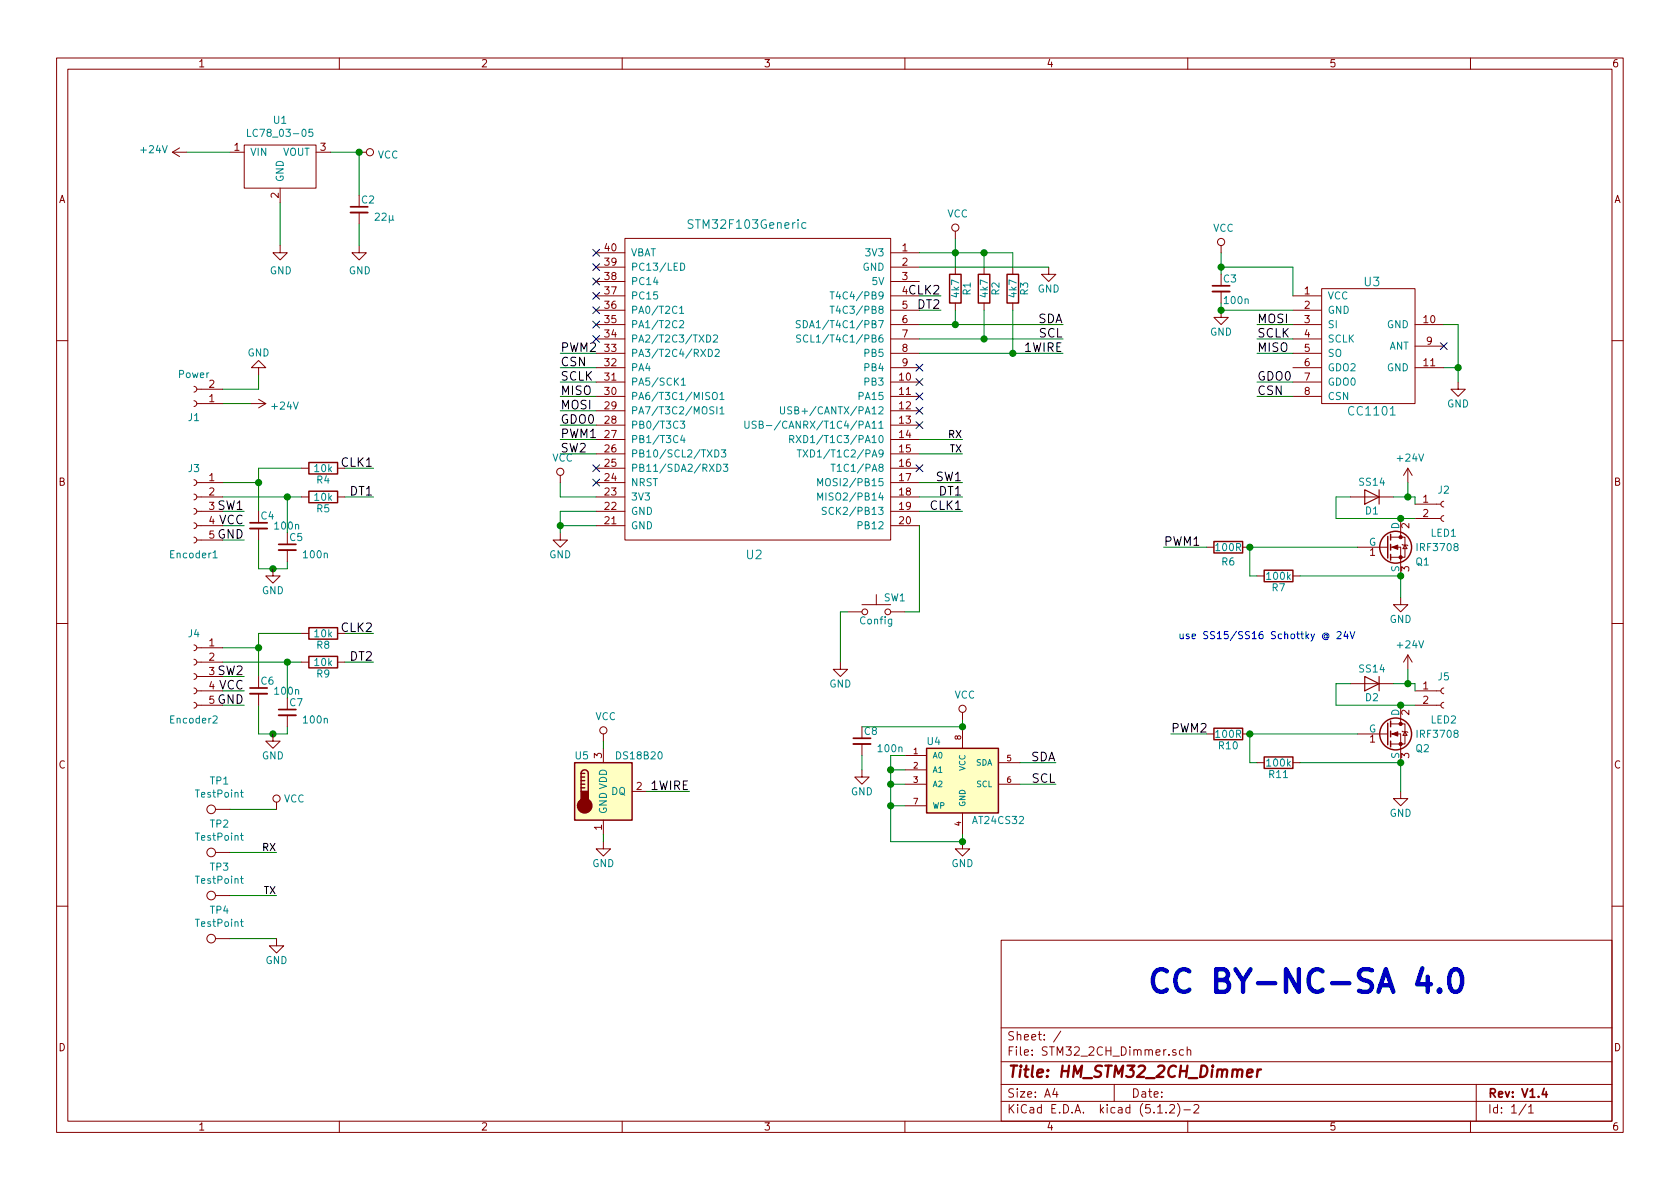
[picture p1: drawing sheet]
EESchema Schematic File Version 4
LIBS:STM32_2CH_Dimmer-cache
EELAYER 30 0
EELAYER END
$Descr A4 11693 8268
encoding utf-8
Sheet 1 1
Title "HM_STM32_2CH_Dimmer"
Date ""
Rev "V1.4"
Comp ""
Comment1 ""
Comment2 ""
Comment3 ""
Comment4 ""
$EndDescr
$Comp
L STM32_2CH_Dimmer-rescue:STM32F103Generic-STM32Dimmer-rescue U2
U 1 1
P 5200 2400
F 0 "U2" H 5250 950 60  0000 C CNN
F 1 "STM32F103Generic" H 5200 3250 60  0000 C CNN
F 2 "Homebrew:STM32F103Generic" H 4950 2400 60  0001 C CNN
F 3 "https://de.aliexpress.com/item/STM32F103CBT6-Maple-Mini-ARM-STM32-Cortex-M3-Controller-Board-Module-3-3V-USB-Digital-IO-PWM/32292673542.html?spm=a2g0s.9042311.0.0.7e1b4c4dlBa0Zk" H 4950 2400 60  0001 C CNN
	1    5200 2400
	1    0    0    -1  
$EndComp
$Comp
L STM32_2CH_Dimmer-rescue:SW_Push-STM32Dimmer-rescue SW1
U 1 1
P 6100 4250
F 0 "SW1" H 6150 4350 50  0000 L CNN
F 1 "Config" H 6100 4190 50  0000 C CNN
F 2 "Button_Switch_THT:SW_PUSH_6mm_H4.3mm" H 6100 4450 50  0001 C CNN
F 3 "https://de.aliexpress.com/item/100PCS-LOT-3-4-2MM-Micro-button-3X4X2-tact-switch-2-pin-little-turtle-single-shrapnel/32698846968.html?spm=a2g0s.9042311.0.0.27424c4djtzGLO" H 6100 4450 50  0001 C CNN
	1    6100 4250
	1    0    0    -1  
$EndComp
$Comp
L STM32_2CH_Dimmer-rescue:CC1101-STM32Dimmer-rescue U3
U 1 1
P 9550 2400
F 0 "U3" H 9550 2850 60  0000 C CNN
F 1 "CC1101" H 9550 1950 60  0000 C CNN
F 2 "Homebrew:CC1101_Module" H 9550 2400 60  0001 C CNN
F 3 "https://de.aliexpress.com/item/CC1101-Wireless-Module-Long-Distance-Transmission-Antenna-868MHZ-M115-Free-Shipping/32803645858.html?spm=a2g0s.9042311.0.0.27424c4d67Ur6o" H 9550 2400 60  0001 C CNN
	1    9550 2400
	1    0    0    -1  
$EndComp
$Comp
L Connector:Conn_01x02_Female J2
U 1 1
P 10050 3500
F 0 "J2" H 10050 3600 50  0000 C CNN
F 1 "LED1" H 10050 3300 50  0000 C CNN
F 2 "Terminal_Blocks:TerminalBlock_bornier-2_P5.08mm" H 10050 3500 50  0001 C CNN
F 3 "~" H 10050 3500 50  0001 C CNN
	1    10050 3500
	1    0    0    -1  
$EndComp
$Comp
L STM32_2CH_Dimmer-rescue:GND-STM32Dimmer-rescue #PWR017
U 1 1
P 9750 4150
F 0 "#PWR017" H 9750 3900 50  0001 C CNN
F 1 "GND" H 9750 4000 50  0000 C CNN
F 2 "" H 9750 4150 50  0001 C CNN
F 3 "" H 9750 4150 50  0001 C CNN
	1    9750 4150
	1    0    0    -1  
$EndComp
$Comp
L STM32_2CH_Dimmer-rescue:D-STM32Dimmer-rescue D1
U 1 1
P 9550 3450
F 0 "D1" H 9550 3550 50  0000 C CNN
F 1 "SS14" H 9550 3350 50  0000 C CNN
F 2 "Diodes_SMD:D_SMA" H 9550 3450 50  0001 C CNN
F 3 "https://de.aliexpress.com/item/100PCS-SMA-Rectifier-diode-1N5819-SS14-1N5822-SS34-SR160-SS16-1N5817-SS12-SR1100-SS110-SR360-SS36/32849859393.html" H 9550 3450 50  0001 C CNN
	1    9550 3450
	-1   0    0    1   
$EndComp
$Comp
L STM32_2CH_Dimmer-rescue:R-STM32Dimmer-rescue R6
U 1 1
P 8550 3800
F 0 "R6" V 8650 3800 50  0000 C CNN
F 1 "100R" V 8550 3800 50  0000 C CNN
F 2 "Resistor_SMD:R_0805_2012Metric_Pad1.15x1.40mm_HandSolder" V 8480 3800 50  0001 C CNN
F 3 "" H 8550 3800 50  0001 C CNN
	1    8550 3800
	0    1    1    0   
$EndComp
$Comp
L STM32_2CH_Dimmer-rescue:R-STM32Dimmer-rescue R7
U 1 1
P 8900 4000
F 0 "R7" V 8980 4000 50  0000 C CNN
F 1 "100k" V 8900 4000 50  0000 C CNN
F 2 "Resistor_SMD:R_0805_2012Metric_Pad1.15x1.40mm_HandSolder" V 8830 4000 50  0001 C CNN
F 3 "" H 8900 4000 50  0001 C CNN
	1    8900 4000
	0    1    1    0   
$EndComp
Text Label 6700 3550 2    60   ~ 0
CLK1
Text Label 6700 3450 2    60   ~ 0
DT1
$Comp
L STM32_2CH_Dimmer-rescue:AT24CS32-SSHM-STM32Dimmer-rescue U4
U 1 1
P 6700 5400
F 0 "U4" H 6500 5650 50  0000 C CNN
F 1 "AT24CS32" H 6950 5100 50  0000 C CNN
F 2 "Housings_SOIC:SOIC-8_3.9x4.9mm_Pitch1.27mm" H 6700 5400 50  0001 C CIN
F 3 "https://de.aliexpress.com/item/20PCS-24c32-AT24c32-SOP8-AT24C32AN-10SU-2-7-make-in-china/1517186522.html?spm=a2g0s.9042311.0.0.27424c4d1V7NrE" H 6700 5400 50  0001 C CNN
	1    6700 5400
	1    0    0    -1  
$EndComp
$Comp
L Connector:Conn_01x02_Female J5
U 1 1
P 10050 4800
F 0 "J5" H 10050 4900 50  0000 C CNN
F 1 "LED2" H 10050 4600 50  0000 C CNN
F 2 "Terminal_Blocks:TerminalBlock_bornier-2_P5.08mm" H 10050 4800 50  0001 C CNN
F 3 "~" H 10050 4800 50  0001 C CNN
	1    10050 4800
	1    0    0    -1  
$EndComp
$Comp
L STM32_2CH_Dimmer-rescue:GND-STM32Dimmer-rescue #PWR024
U 1 1
P 9750 5500
F 0 "#PWR024" H 9750 5250 50  0001 C CNN
F 1 "GND" H 9750 5350 50  0000 C CNN
F 2 "" H 9750 5500 50  0001 C CNN
F 3 "" H 9750 5500 50  0001 C CNN
	1    9750 5500
	1    0    0    -1  
$EndComp
$Comp
L STM32_2CH_Dimmer-rescue:D-STM32Dimmer-rescue D2
U 1 1
P 9550 4750
F 0 "D2" H 9550 4850 50  0000 C CNN
F 1 "SS14" H 9550 4650 50  0000 C CNN
F 2 "Diodes_SMD:D_SMA" H 9550 4750 50  0001 C CNN
F 3 "https://de.aliexpress.com/item/100PCS-SMA-Rectifier-diode-1N5819-SS14-1N5822-SS34-SR160-SS16-1N5817-SS12-SR1100-SS110-SR360-SS36/32849859393.html" H 9550 4750 50  0001 C CNN
	1    9550 4750
	-1   0    0    1   
$EndComp
$Comp
L STM32_2CH_Dimmer-rescue:R-STM32Dimmer-rescue R10
U 1 1
P 8550 5100
F 0 "R10" V 8630 5100 50  0000 C CNN
F 1 "100R" V 8550 5100 50  0000 C CNN
F 2 "Resistor_SMD:R_0805_2012Metric_Pad1.15x1.40mm_HandSolder" V 8480 5100 50  0001 C CNN
F 3 "" H 8550 5100 50  0001 C CNN
	1    8550 5100
	0    1    1    0   
$EndComp
$Comp
L STM32_2CH_Dimmer-rescue:R-STM32Dimmer-rescue R11
U 1 1
P 8900 5300
F 0 "R11" V 8980 5300 50  0000 C CNN
F 1 "100k" V 8900 5300 50  0000 C CNN
F 2 "Resistor_SMD:R_0805_2012Metric_Pad1.15x1.40mm_HandSolder" V 8830 5300 50  0001 C CNN
F 3 "" H 8900 5300 50  0001 C CNN
	1    8900 5300
	0    1    1    0   
$EndComp
Text Label 8750 2250 0    60   ~ 0
MOSI
Text Label 8750 2450 0    60   ~ 0
MISO
Text Label 8750 2650 0    60   ~ 0
GDO0
Text Label 8750 2750 0    60   ~ 0
CSN
Text Label 8750 2350 0    60   ~ 0
SCLK
Text Label 3900 2850 0    60   ~ 0
MOSI
Text Label 3900 2750 0    60   ~ 0
MISO
Text Label 3900 2650 0    60   ~ 0
SCLK
Text Label 3900 2550 0    60   ~ 0
CSN
Text Label 3900 2950 0    60   ~ 0
GDO0
Text Label 7400 2250 2    60   ~ 0
SDA
Text Label 7400 2350 2    60   ~ 0
SCL
Text Label 7350 5300 2    60   ~ 0
SDA
Text Label 7350 5450 2    60   ~ 0
SCL
$Comp
L STM32_2CH_Dimmer-rescue:GND-STM32Dimmer-rescue #PWR026
U 1 1
P 6700 5850
F 0 "#PWR026" H 6700 5600 50  0001 C CNN
F 1 "GND" H 6700 5700 50  0000 C CNN
F 2 "" H 6700 5850 50  0001 C CNN
F 3 "" H 6700 5850 50  0001 C CNN
	1    6700 5850
	1    0    0    -1  
$EndComp
Text Label 6550 2050 2    60   ~ 0
CLK2
Text Label 6550 2150 2    60   ~ 0
DT2
Text Label 6700 3350 2    60   ~ 0
SW1
Text Label 3900 3150 0    60   ~ 0
SW2
$Comp
L STM32_2CH_Dimmer-rescue:R-STM32Dimmer-rescue R1
U 1 1
P 6650 2000
F 0 "R1" V 6730 2000 50  0000 C CNN
F 1 "4k7" V 6650 2000 50  0000 C CNN
F 2 "Resistor_SMD:R_0805_2012Metric_Pad1.15x1.40mm_HandSolder" V 6580 2000 50  0001 C CNN
F 3 "" H 6650 2000 50  0001 C CNN
	1    6650 2000
	1    0    0    -1  
$EndComp
$Comp
L STM32_2CH_Dimmer-rescue:R-STM32Dimmer-rescue R2
U 1 1
P 6850 2000
F 0 "R2" V 6930 2000 50  0000 C CNN
F 1 "4k7" V 6850 2000 50  0000 C CNN
F 2 "Resistor_SMD:R_0805_2012Metric_Pad1.15x1.40mm_HandSolder" V 6780 2000 50  0001 C CNN
F 3 "" H 6850 2000 50  0001 C CNN
	1    6850 2000
	1    0    0    -1  
$EndComp
$Comp
L STM32_2CH_Dimmer-rescue:C_Small-STM32Dimmer-rescue C3
U 1 1
P 8500 2000
F 0 "C3" H 8510 2070 50  0000 L CNN
F 1 "100n" H 8510 1920 50  0000 L CNN
F 2 "Capacitor_SMD:C_0805_2012Metric_Pad1.15x1.40mm_HandSolder" H 8500 2000 50  0001 C CNN
F 3 "" H 8500 2000 50  0001 C CNN
	1    8500 2000
	1    0    0    -1  
$EndComp
$Comp
L STM32_2CH_Dimmer-rescue:GND-STM32Dimmer-rescue #PWR09
U 1 1
P 8500 2150
F 0 "#PWR09" H 8500 1900 50  0001 C CNN
F 1 "GND" H 8500 2000 50  0000 C CNN
F 2 "" H 8500 2150 50  0001 C CNN
F 3 "" H 8500 2150 50  0001 C CNN
	1    8500 2150
	1    0    0    -1  
$EndComp
$Comp
L STM32_2CH_Dimmer-rescue:GND-STM32Dimmer-rescue #PWR011
U 1 1
P 10150 2650
F 0 "#PWR011" H 10150 2400 50  0001 C CNN
F 1 "GND" H 10150 2500 50  0000 C CNN
F 2 "" H 10150 2650 50  0001 C CNN
F 3 "" H 10150 2650 50  0001 C CNN
	1    10150 2650
	1    0    0    -1  
$EndComp
Text Label 8100 3800 0    60   ~ 0
PWM1
Text Label 8150 5100 0    60   ~ 0
PWM2
Text Label 3900 3050 0    60   ~ 0
PWM1
Text Label 3900 2450 0    60   ~ 0
PWM2
$Comp
L STM32_2CH_Dimmer-rescue:GND-STM32Dimmer-rescue #PWR018
U 1 1
P 5850 4600
F 0 "#PWR018" H 5850 4350 50  0001 C CNN
F 1 "GND" H 5850 4450 50  0000 C CNN
F 2 "" H 5850 4600 50  0001 C CNN
F 3 "" H 5850 4600 50  0001 C CNN
	1    5850 4600
	1    0    0    -1  
$EndComp
$Comp
L STM32_2CH_Dimmer-rescue:DS18B20-STM32Dimmer-rescue U5
U 1 1
P 4200 5500
F 0 "U5" H 4050 5750 50  0000 C CNN
F 1 "DS18B20" H 4450 5750 50  0000 C CNN
F 2 "TO_SOT_Packages_THT:TO-92_Inline_Narrow_Oval" H 3200 5250 50  0001 C CNN
F 3 "https://de.aliexpress.com/item/DS18B20-18B20-Programmable-Resolution-1-Wire-Digital-Thermometer-IC-TO-92/32794981963.html" H 4050 5750 50  0001 C CNN
	1    4200 5500
	1    0    0    -1  
$EndComp
$Comp
L STM32_2CH_Dimmer-rescue:GND-STM32Dimmer-rescue #PWR025
U 1 1
P 4200 5850
F 0 "#PWR025" H 4200 5600 50  0001 C CNN
F 1 "GND" H 4200 5700 50  0000 C CNN
F 2 "" H 4200 5850 50  0001 C CNN
F 3 "" H 4200 5850 50  0001 C CNN
	1    4200 5850
	1    0    0    -1  
$EndComp
$Comp
L STM32_2CH_Dimmer-rescue:R-STM32Dimmer-rescue R3
U 1 1
P 7050 2000
F 0 "R3" V 7130 2000 50  0000 C CNN
F 1 "4k7" V 7050 2000 50  0000 C CNN
F 2 "Resistor_SMD:R_0805_2012Metric_Pad1.15x1.40mm_HandSolder" V 6980 2000 50  0001 C CNN
F 3 "" H 7050 2000 50  0001 C CNN
	1    7050 2000
	1    0    0    -1  
$EndComp
Text Label 7400 2450 2    60   ~ 0
1WIRE
Text Label 4800 5500 2    60   ~ 0
1WIRE
$Comp
L STM32_2CH_Dimmer-rescue:GND-STM32Dimmer-rescue #PWR015
U 1 1
P 3900 3700
F 0 "#PWR015" H 3900 3450 50  0001 C CNN
F 1 "GND" H 3900 3550 50  0000 C CNN
F 2 "" H 3900 3700 50  0001 C CNN
F 3 "" H 3900 3700 50  0001 C CNN
	1    3900 3700
	1    0    0    -1  
$EndComp
Wire Wire Line
	9300 3600 9300 3450
Wire Wire Line
	9300 3450 9400 3450
Wire Wire Line
	8700 4000 8750 4000
Wire Wire Line
	9850 3450 9850 3500
Wire Wire Line
	9300 4900 9300 4750
Wire Wire Line
	9300 4750 9400 4750
Wire Wire Line
	8700 5300 8750 5300
Wire Wire Line
	9850 4750 9850 4800
Wire Wire Line
	9000 2250 8750 2250
Wire Wire Line
	9000 2350 8750 2350
Wire Wire Line
	9000 2450 8750 2450
Wire Wire Line
	9000 2650 8750 2650
Wire Wire Line
	9000 2750 8750 2750
Wire Wire Line
	4150 2650 3900 2650
Wire Wire Line
	4150 2750 3900 2750
Wire Wire Line
	4150 2850 3900 2850
Wire Wire Line
	4150 2550 3900 2550
Wire Wire Line
	4150 2950 3900 2950
Wire Wire Line
	7100 5300 7350 5300
Wire Wire Line
	7100 5450 7350 5450
Wire Wire Line
	6700 5000 6700 5050
Wire Wire Line
	6700 5800 6700 5850
Wire Wire Line
	6300 5250 6200 5250
Wire Wire Line
	6200 5250 6200 5350
Wire Wire Line
	6200 5850 6700 5850
Connection ~ 6700 5850
Wire Wire Line
	6300 5350 6200 5350
Connection ~ 6200 5350
Wire Wire Line
	6300 5450 6200 5450
Connection ~ 6200 5450
Wire Wire Line
	6300 5600 6200 5600
Connection ~ 6200 5600
Wire Wire Line
	6850 1750 6850 1850
Wire Wire Line
	6400 1750 6650 1750
Wire Wire Line
	6650 1650 6650 1750
Connection ~ 6650 1750
Wire Wire Line
	6650 2150 6650 2250
Connection ~ 6650 2250
Wire Wire Line
	6400 2250 6650 2250
Wire Wire Line
	6400 2350 6850 2350
Wire Wire Line
	6850 2150 6850 2350
Connection ~ 6850 2350
Wire Wire Line
	8500 1850 8500 1900
Wire Wire Line
	8500 2100 8500 2150
Wire Wire Line
	9000 2050 9000 1850
Wire Wire Line
	9000 1850 8500 1850
Wire Wire Line
	8500 2150 9000 2150
Connection ~ 8500 2150
Wire Wire Line
	10150 2250 10150 2550
Wire Wire Line
	10150 2250 10050 2250
Wire Wire Line
	10050 2550 10150 2550
Connection ~ 10150 2550
Wire Wire Line
	8150 5100 8400 5100
Wire Wire Line
	6400 2050 6550 2050
Wire Wire Line
	6400 2150 6550 2150
Wire Wire Line
	4150 2450 3900 2450
Wire Wire Line
	4150 3050 3900 3050
Wire Wire Line
	6400 3650 6400 4250
Wire Wire Line
	5850 4600 5850 4250
Wire Wire Line
	5850 4250 5900 4250
Wire Wire Line
	4200 5150 4200 5200
Wire Wire Line
	4200 5800 4200 5850
Wire Wire Line
	4500 5500 4800 5500
Wire Wire Line
	6400 2450 7050 2450
Wire Wire Line
	7050 1750 7050 1850
Connection ~ 6850 1750
Wire Wire Line
	7050 2150 7050 2450
Connection ~ 7050 2450
Wire Wire Line
	6400 4250 6300 4250
Wire Wire Line
	4150 3450 3900 3450
Wire Wire Line
	3900 3450 3900 3350
Wire Wire Line
	4150 3550 3900 3550
Wire Wire Line
	3900 3550 3900 3650
Wire Wire Line
	4150 3650 3900 3650
Connection ~ 3900 3650
$Comp
L STM32_2CH_Dimmer-rescue:GND-STM32Dimmer-rescue #PWR08
U 1 1
P 7300 1850
F 0 "#PWR08" H 7300 1600 50  0001 C CNN
F 1 "GND" H 7300 1700 50  0000 C CNN
F 2 "" H 7300 1850 50  0001 C CNN
F 3 "" H 7300 1850 50  0001 C CNN
	1    7300 1850
	1    0    0    -1  
$EndComp
$Comp
L STM32_2CH_Dimmer-rescue:IRF3205-STM32Dimmer-rescue Q1
U 1 1
P 9650 3800
F 0 "Q1" H 9850 3700 50  0000 L CNN
F 1 "IRF3708" H 9850 3800 50  0000 L CNN
F 2 "Package_TO_SOT_THT:TO-220-3_Vertical" H 9900 3725 50  0001 L CIN
F 3 "" H 9650 3800 50  0001 L CNN
	1    9650 3800
	1    0    0    -1  
$EndComp
Connection ~ 9750 3600
$Comp
L STM32_2CH_Dimmer-rescue:IRF3205-STM32Dimmer-rescue Q2
U 1 1
P 9650 5100
F 0 "Q2" H 9850 5000 50  0000 L CNN
F 1 "IRF3708" H 9850 5100 50  0000 L CNN
F 2 "Package_TO_SOT_THT:TO-220-3_Vertical" H 9900 5025 50  0001 L CIN
F 3 "" H 9650 5100 50  0001 L CNN
	1    9650 5100
	1    0    0    -1  
$EndComp
Connection ~ 9750 4900
Wire Wire Line
	6400 3550 6700 3550
Wire Wire Line
	6400 3450 6700 3450
Wire Wire Line
	6400 3350 6700 3350
Wire Wire Line
	6400 3050 6700 3050
Wire Wire Line
	4150 3150 3900 3150
$Comp
L STM32_2CH_Dimmer-rescue:C_Small-STM32Dimmer-rescue C8
U 1 1
P 6000 5150
F 0 "C8" H 6010 5220 50  0000 L CNN
F 1 "100n" H 6100 5100 50  0000 L CNN
F 2 "Capacitor_SMD:C_0805_2012Metric_Pad1.15x1.40mm_HandSolder" H 6000 5150 50  0001 C CNN
F 3 "" H 6000 5150 50  0001 C CNN
	1    6000 5150
	1    0    0    -1  
$EndComp
$Comp
L STM32_2CH_Dimmer-rescue:GND-STM32Dimmer-rescue #PWR023
U 1 1
P 6000 5350
F 0 "#PWR023" H 6000 5100 50  0001 C CNN
F 1 "GND" H 6000 5200 50  0000 C CNN
F 2 "" H 6000 5350 50  0001 C CNN
F 3 "" H 6000 5350 50  0001 C CNN
	1    6000 5350
	1    0    0    -1  
$EndComp
Wire Wire Line
	6000 5350 6000 5250
Wire Wire Line
	6700 5050 6000 5050
Connection ~ 6700 5050
Wire Wire Line
	6200 5350 6200 5450
Wire Wire Line
	6200 5450 6200 5600
Wire Wire Line
	6200 5600 6200 5850
Wire Wire Line
	6650 1750 6850 1750
Wire Wire Line
	6650 1750 6650 1850
Wire Wire Line
	6650 2250 7400 2250
Wire Wire Line
	6850 2350 7400 2350
Wire Wire Line
	10150 2550 10150 2650
Wire Wire Line
	6850 1750 7050 1750
Wire Wire Line
	7050 2450 7400 2450
Wire Wire Line
	3900 3650 3900 3700
Wire Wire Line
	9750 3600 9850 3600
Wire Wire Line
	9750 4900 9850 4900
Wire Wire Line
	9300 3600 9750 3600
Wire Wire Line
	9050 4000 9750 4000
Wire Wire Line
	9750 4150 9750 4000
Connection ~ 9750 4000
Wire Wire Line
	8100 3800 8400 3800
Wire Wire Line
	8700 3800 9450 3800
Wire Wire Line
	8700 4000 8700 3800
Connection ~ 8700 3800
Wire Wire Line
	9300 4900 9750 4900
Wire Wire Line
	9050 5300 9750 5300
Wire Wire Line
	9750 5300 9750 5500
Connection ~ 9750 5300
Wire Wire Line
	8700 5300 8700 5100
Connection ~ 8700 5100
Wire Wire Line
	8700 5100 9450 5100
Wire Wire Line
	9700 4750 9800 4750
Wire Wire Line
	9700 3450 9800 3450
$Comp
L power:+24V #PWR014
U 1 1
P 9800 3350
F 0 "#PWR014" H 9800 3200 50  0001 C CNN
F 1 "+24V" H 9815 3523 50  0000 C CNN
F 2 "" H 9800 3350 50  0001 C CNN
F 3 "" H 9800 3350 50  0001 C CNN
	1    9800 3350
	1    0    0    -1  
$EndComp
$Comp
L power:+24V #PWR019
U 1 1
P 9800 4650
F 0 "#PWR019" H 9800 4500 50  0001 C CNN
F 1 "+24V" H 9815 4823 50  0000 C CNN
F 2 "" H 9800 4650 50  0001 C CNN
F 3 "" H 9800 4650 50  0001 C CNN
	1    9800 4650
	1    0    0    -1  
$EndComp
Wire Wire Line
	9800 3350 9800 3450
Connection ~ 9800 3450
Wire Wire Line
	9800 3450 9850 3450
Wire Wire Line
	9800 4650 9800 4750
Connection ~ 9800 4750
Wire Wire Line
	9800 4750 9850 4750
NoConn ~ 10050 2400
Wire Wire Line
	8500 1850 8500 1750
Connection ~ 8500 1850
Wire Wire Line
	1950 1400 1950 1700
Wire Wire Line
	2500 1050 2300 1050
Wire Wire Line
	1550 2800 1750 2800
$Comp
L power:+24V #PWR012
U 1 1
P 1750 2800
F 0 "#PWR012" H 1750 2650 50  0001 C CNN
F 1 "+24V" V 1765 2928 50  0000 L CNN
F 2 "" H 1750 2800 50  0001 C CNN
F 3 "" H 1750 2800 50  0001 C CNN
	1    1750 2800
	0    1    1    0   
$EndComp
$Comp
L power:+24V #PWR01
U 1 1
P 1300 1050
F 0 "#PWR01" H 1300 900 50  0001 C CNN
F 1 "+24V" V 1315 1178 50  0000 L CNN
F 2 "" H 1300 1050 50  0001 C CNN
F 3 "" H 1300 1050 50  0001 C CNN
	1    1300 1050
	0    -1   -1   0   
$EndComp
$Comp
L power:GND #PWR05
U 1 1
P 1950 1700
F 0 "#PWR05" H 1950 1450 50  0001 C CNN
F 1 "GND" H 1955 1527 50  0000 C CNN
F 2 "" H 1950 1700 50  0001 C CNN
F 3 "" H 1950 1700 50  0001 C CNN
	1    1950 1700
	1    0    0    -1  
$EndComp
Wire Wire Line
	1900 5100 2000 5100
Wire Wire Line
	2000 4600 2100 4600
Wire Wire Line
	1800 4500 1800 4700
Wire Wire Line
	1900 3950 2000 3950
Wire Wire Line
	2000 3450 2100 3450
Wire Wire Line
	1800 3350 1800 3550
Wire Wire Line
	1550 3550 1700 3550
Connection ~ 1900 5100
Wire Wire Line
	2000 5100 2000 5050
Connection ~ 2000 4600
Wire Wire Line
	2000 4850 2000 4600
Wire Wire Line
	1800 5100 1900 5100
Wire Wire Line
	1800 4900 1800 5100
Connection ~ 1800 4500
Connection ~ 1900 3950
Wire Wire Line
	1800 3750 1800 3950
Wire Wire Line
	1800 3950 1900 3950
Wire Wire Line
	2000 3950 2000 3900
Connection ~ 2000 3450
Wire Wire Line
	2000 3700 2000 3450
Connection ~ 1800 3350
Wire Wire Line
	1550 4700 1700 4700
Wire Wire Line
	1800 4400 2100 4400
Wire Wire Line
	1800 4400 1800 4500
Wire Wire Line
	1550 4900 1700 4900
Wire Wire Line
	1550 4800 1700 4800
Wire Wire Line
	1550 3750 1700 3750
Wire Wire Line
	1550 3650 1700 3650
Wire Wire Line
	1800 3250 2100 3250
Wire Wire Line
	1800 3250 1800 3350
Wire Wire Line
	2400 4600 2600 4600
Wire Wire Line
	2400 4400 2600 4400
Wire Wire Line
	2400 3450 2600 3450
Wire Wire Line
	2400 3250 2600 3250
Wire Wire Line
	1550 3450 2000 3450
Wire Wire Line
	1550 3350 1800 3350
Wire Wire Line
	1550 4600 2000 4600
Wire Wire Line
	1550 4500 1800 4500
Wire Wire Line
	1800 2600 1800 2700
Wire Wire Line
	1550 2700 1800 2700
$Comp
L STM32_2CH_Dimmer-rescue:GND-STM32Dimmer-rescue #PWR021
U 1 1
P 1900 5100
F 0 "#PWR021" H 1900 4850 50  0001 C CNN
F 1 "GND" H 1900 4950 50  0000 C CNN
F 2 "" H 1900 5100 50  0001 C CNN
F 3 "" H 1900 5100 50  0001 C CNN
	1    1900 5100
	1    0    0    -1  
$EndComp
$Comp
L STM32_2CH_Dimmer-rescue:GND-STM32Dimmer-rescue #PWR016
U 1 1
P 1900 3950
F 0 "#PWR016" H 1900 3700 50  0001 C CNN
F 1 "GND" H 1900 3800 50  0000 C CNN
F 2 "" H 1900 3950 50  0001 C CNN
F 3 "" H 1900 3950 50  0001 C CNN
	1    1900 3950
	1    0    0    -1  
$EndComp
$Comp
L STM32_2CH_Dimmer-rescue:C_Small-STM32Dimmer-rescue C7
U 1 1
P 2000 4950
F 0 "C7" H 2010 5020 50  0000 L CNN
F 1 "100n" H 2100 4900 50  0000 L CNN
F 2 "Capacitor_SMD:C_0805_2012Metric_Pad1.15x1.40mm_HandSolder" H 2000 4950 50  0001 C CNN
F 3 "" H 2000 4950 50  0001 C CNN
	1    2000 4950
	1    0    0    -1  
$EndComp
$Comp
L STM32_2CH_Dimmer-rescue:C_Small-STM32Dimmer-rescue C6
U 1 1
P 1800 4800
F 0 "C6" H 1810 4870 50  0000 L CNN
F 1 "100n" H 1900 4800 50  0000 L CNN
F 2 "Capacitor_SMD:C_0805_2012Metric_Pad1.15x1.40mm_HandSolder" H 1800 4800 50  0001 C CNN
F 3 "" H 1800 4800 50  0001 C CNN
	1    1800 4800
	1    0    0    -1  
$EndComp
$Comp
L STM32_2CH_Dimmer-rescue:C_Small-STM32Dimmer-rescue C5
U 1 1
P 2000 3800
F 0 "C5" H 2010 3870 50  0000 L CNN
F 1 "100n" H 2100 3750 50  0000 L CNN
F 2 "Capacitor_SMD:C_0805_2012Metric_Pad1.15x1.40mm_HandSolder" H 2000 3800 50  0001 C CNN
F 3 "" H 2000 3800 50  0001 C CNN
	1    2000 3800
	1    0    0    -1  
$EndComp
$Comp
L STM32_2CH_Dimmer-rescue:C_Small-STM32Dimmer-rescue C4
U 1 1
P 1800 3650
F 0 "C4" H 1810 3720 50  0000 L CNN
F 1 "100n" H 1900 3650 50  0000 L CNN
F 2 "Capacitor_SMD:C_0805_2012Metric_Pad1.15x1.40mm_HandSolder" H 1800 3650 50  0001 C CNN
F 3 "" H 1800 3650 50  0001 C CNN
	1    1800 3650
	1    0    0    -1  
$EndComp
$Comp
L STM32_2CH_Dimmer-rescue:R-STM32Dimmer-rescue R8
U 1 1
P 2250 4400
F 0 "R8" V 2330 4400 50  0000 C CNN
F 1 "10k" V 2250 4400 50  0000 C CNN
F 2 "Resistor_SMD:R_0805_2012Metric_Pad1.15x1.40mm_HandSolder" V 2180 4400 50  0001 C CNN
F 3 "" H 2250 4400 50  0001 C CNN
	1    2250 4400
	0    1    1    0   
$EndComp
$Comp
L STM32_2CH_Dimmer-rescue:R-STM32Dimmer-rescue R9
U 1 1
P 2250 4600
F 0 "R9" V 2330 4600 50  0000 C CNN
F 1 "10k" V 2250 4600 50  0000 C CNN
F 2 "Resistor_SMD:R_0805_2012Metric_Pad1.15x1.40mm_HandSolder" V 2180 4600 50  0001 C CNN
F 3 "" H 2250 4600 50  0001 C CNN
	1    2250 4600
	0    1    1    0   
$EndComp
$Comp
L STM32_2CH_Dimmer-rescue:R-STM32Dimmer-rescue R4
U 1 1
P 2250 3250
F 0 "R4" V 2330 3250 50  0000 C CNN
F 1 "10k" V 2250 3250 50  0000 C CNN
F 2 "Resistor_SMD:R_0805_2012Metric_Pad1.15x1.40mm_HandSolder" V 2180 3250 50  0001 C CNN
F 3 "" H 2250 3250 50  0001 C CNN
	1    2250 3250
	0    1    1    0   
$EndComp
$Comp
L STM32_2CH_Dimmer-rescue:R-STM32Dimmer-rescue R5
U 1 1
P 2250 3450
F 0 "R5" V 2330 3450 50  0000 C CNN
F 1 "10k" V 2250 3450 50  0000 C CNN
F 2 "Resistor_SMD:R_0805_2012Metric_Pad1.15x1.40mm_HandSolder" V 2180 3450 50  0001 C CNN
F 3 "" H 2250 3450 50  0001 C CNN
	1    2250 3450
	0    1    1    0   
$EndComp
Text Label 1700 3750 2    60   ~ 0
GND
Text Label 1700 3650 2    60   ~ 0
VCC
Text Label 1700 3550 2    60   ~ 0
SW1
Text Label 2600 3450 2    60   ~ 0
DT1
Text Label 2600 3250 2    60   ~ 0
CLK1
$Comp
L Connector:Conn_01x05_Female J3
U 1 1
P 1350 3550
F 0 "J3" H 1350 3850 50  0000 C CNN
F 1 "Encoder1" H 1350 3250 50  0000 C CNN
F 2 "Pin_Headers:Pin_Header_Straight_1x05_Pitch2.54mm" H 1350 3550 50  0001 C CNN
F 3 "~" H 1350 3550 50  0001 C CNN
	1    1350 3550
	-1   0    0    -1  
$EndComp
Text Label 1700 4900 2    60   ~ 0
GND
Text Label 1700 4800 2    60   ~ 0
VCC
Text Label 1700 4700 2    60   ~ 0
SW2
Text Label 2600 4600 2    60   ~ 0
DT2
Text Label 2600 4400 2    60   ~ 0
CLK2
$Comp
L Connector:Conn_01x05_Female J4
U 1 1
P 1350 4700
F 0 "J4" H 1350 5000 50  0000 C CNN
F 1 "Encoder2" H 1350 4400 50  0000 C CNN
F 2 "Pin_Headers:Pin_Header_Straight_1x05_Pitch2.54mm" H 1350 4700 50  0001 C CNN
F 3 "~" H 1350 4700 50  0001 C CNN
	1    1350 4700
	-1   0    0    -1  
$EndComp
$Comp
L STM32_2CH_Dimmer-rescue:GND-STM32Dimmer-rescue #PWR010
U 1 1
P 1800 2600
F 0 "#PWR010" H 1800 2350 50  0001 C CNN
F 1 "GND" H 1800 2450 50  0000 C CNN
F 2 "" H 1800 2600 50  0001 C CNN
F 3 "" H 1800 2600 50  0001 C CNN
	1    1800 2600
	-1   0    0    1   
$EndComp
$Comp
L Connector:Conn_01x02_Female J1
U 1 1
P 1350 2800
F 0 "J1" H 1350 2900 50  0000 C CNN
F 1 "Power" H 1350 2600 50  0000 C CNN
F 2 "Terminal_Blocks:TerminalBlock_bornier-2_P5.08mm" H 1350 2800 50  0001 C CNN
F 3 "~" H 1350 2800 50  0001 C CNN
	1    1350 2800
	-1   0    0    1   
$EndComp
$Comp
L STM32_2CH_Dimmer-rescue:173950378 U1
U 1 1
P 1950 1100
F 0 "U1" H 1950 1375 50  0000 C CNN
F 1 "LC78_03-05" H 1950 1284 50  0000 C CNN
F 2 "Homebrew:LC78_03-05" H 1950 1100 50  0001 C CNN
F 3 "https://www.reichelt.de/dc-dc-wandler-1-65-w-3-3-v-500-ma-to-220-lc78-03-0-5-p242822.html" H 1950 1100 50  0001 C CNN
	1    1950 1100
	1    0    0    -1  
$EndComp
$Comp
L power:GND #PWR06
U 1 1
P 2500 1700
F 0 "#PWR06" H 2500 1450 50  0001 C CNN
F 1 "GND" H 2505 1527 50  0000 C CNN
F 2 "" H 2500 1700 50  0001 C CNN
F 3 "" H 2500 1700 50  0001 C CNN
	1    2500 1700
	1    0    0    -1  
$EndComp
Wire Wire Line
	2500 1550 2500 1700
$Comp
L STM32_2CH_Dimmer-rescue:C_Small-STM32Dimmer-rescue C2
U 1 1
P 2500 1450
F 0 "C2" H 2510 1520 50  0000 L CNN
F 1 "22µ" H 2600 1400 50  0000 L CNN
F 2 "Capacitor_SMD:C_0805_2012Metric_Pad1.15x1.40mm_HandSolder" H 2500 1450 50  0001 C CNN
F 3 "" H 2500 1450 50  0001 C CNN
	1    2500 1450
	1    0    0    -1  
$EndComp
Wire Wire Line
	2500 1350 2500 1050
Wire Wire Line
	6400 1850 7300 1850
$Comp
L power:VCC #PWR02
U 1 1
P 2500 1050
F 0 "#PWR02" H 2500 900 50  0001 C CNN
F 1 "VCC" V 2517 1178 50  0000 L CNN
F 2 "" H 2500 1050 50  0001 C CNN
F 3 "" H 2500 1050 50  0001 C CNN
	1    2500 1050
	0    1    1    0   
$EndComp
Connection ~ 2500 1050
$Comp
L power:VCC #PWR013
U 1 1
P 3900 3350
F 0 "#PWR013" H 3900 3200 50  0001 C CNN
F 1 "VCC" H 3917 3523 50  0000 C CNN
F 2 "" H 3900 3350 50  0001 C CNN
F 3 "" H 3900 3350 50  0001 C CNN
	1    3900 3350
	1    0    0    -1  
$EndComp
$Comp
L power:VCC #PWR03
U 1 1
P 6650 1650
F 0 "#PWR03" H 6650 1500 50  0001 C CNN
F 1 "VCC" H 6667 1823 50  0000 C CNN
F 2 "" H 6650 1650 50  0001 C CNN
F 3 "" H 6650 1650 50  0001 C CNN
	1    6650 1650
	1    0    0    -1  
$EndComp
$Comp
L power:VCC #PWR07
U 1 1
P 8500 1750
F 0 "#PWR07" H 8500 1600 50  0001 C CNN
F 1 "VCC" H 8517 1923 50  0000 C CNN
F 2 "" H 8500 1750 50  0001 C CNN
F 3 "" H 8500 1750 50  0001 C CNN
	1    8500 1750
	1    0    0    -1  
$EndComp
$Comp
L power:VCC #PWR020
U 1 1
P 6700 5000
F 0 "#PWR020" H 6700 4850 50  0001 C CNN
F 1 "VCC" H 6717 5173 50  0000 C CNN
F 2 "" H 6700 5000 50  0001 C CNN
F 3 "" H 6700 5000 50  0001 C CNN
	1    6700 5000
	1    0    0    -1  
$EndComp
$Comp
L power:VCC #PWR022
U 1 1
P 4200 5150
F 0 "#PWR022" H 4200 5000 50  0001 C CNN
F 1 "VCC" H 4217 5323 50  0000 C CNN
F 2 "" H 4200 5150 50  0001 C CNN
F 3 "" H 4200 5150 50  0001 C CNN
	1    4200 5150
	1    0    0    -1  
$EndComp
Text Notes 7975 6925 0    157  ~ 31
CC BY-NC-SA 4.0
Text Notes 8200 4450 0    50   ~ 0
use SS15/SS16 Schottky @ 24V
Wire Wire Line
	6400 3150 6700 3150
Text Label 6700 3050 2    50   ~ 0
RX
Text Label 6700 3150 2    50   ~ 0
TX
NoConn ~ 6400 2850
NoConn ~ 6400 2950
NoConn ~ 6400 3250
NoConn ~ 4150 2350
NoConn ~ 4150 2250
NoConn ~ 4150 2150
NoConn ~ 4150 2050
NoConn ~ 4150 1950
NoConn ~ 4150 1850
NoConn ~ 4150 1750
Wire Wire Line
	1600 5625 1925 5625
$Comp
L power:VCC #PWR0102
U 1 1
P 1925 5625
F 0 "#PWR0102" H 1925 5475 50  0001 C CNN
F 1 "VCC" H 1975 5700 50  0000 L CNN
F 2 "" H 1925 5625 50  0001 C CNN
F 3 "" H 1925 5625 50  0001 C CNN
	1    1925 5625
	1    0    0    -1  
$EndComp
Text Label 1925 6225 2    50   ~ 0
TX
Text Label 1925 5925 2    50   ~ 0
RX
Wire Wire Line
	1600 6225 1925 6225
Wire Wire Line
	1600 5925 1925 5925
$Comp
L Connector:TestPoint TP1
U 1 1
P 1600 5625
F 0 "TP1" V 1795 5697 50  0000 C CNN
F 1 "TestPoint" V 1704 5697 50  0000 C CNN
F 2 "TestPoint:TestPoint_Pad_D1.5mm" H 1800 5625 50  0001 C CNN
F 3 "~" H 1800 5625 50  0001 C CNN
	1    1600 5625
	0    -1   -1   0   
$EndComp
$Comp
L Connector:TestPoint TP2
U 1 1
P 1600 5925
F 0 "TP2" V 1795 5997 50  0000 C CNN
F 1 "TestPoint" V 1704 5997 50  0000 C CNN
F 2 "TestPoint:TestPoint_Pad_D1.5mm" H 1800 5925 50  0001 C CNN
F 3 "~" H 1800 5925 50  0001 C CNN
	1    1600 5925
	0    -1   -1   0   
$EndComp
$Comp
L Connector:TestPoint TP3
U 1 1
P 1600 6225
F 0 "TP3" V 1795 6297 50  0000 C CNN
F 1 "TestPoint" V 1704 6297 50  0000 C CNN
F 2 "TestPoint:TestPoint_Pad_D1.5mm" H 1800 6225 50  0001 C CNN
F 3 "~" H 1800 6225 50  0001 C CNN
	1    1600 6225
	0    -1   -1   0   
$EndComp
$Comp
L Connector:TestPoint TP4
U 1 1
P 1600 6525
F 0 "TP4" V 1795 6597 50  0000 C CNN
F 1 "TestPoint" V 1704 6597 50  0000 C CNN
F 2 "TestPoint:TestPoint_Pad_D1.5mm" H 1800 6525 50  0001 C CNN
F 3 "~" H 1800 6525 50  0001 C CNN
	1    1600 6525
	0    -1   -1   0   
$EndComp
Wire Wire Line
	1600 6525 1925 6525
$Comp
L STM32_2CH_Dimmer-rescue:GND-STM32Dimmer-rescue #PWR0101
U 1 1
P 1925 6525
F 0 "#PWR0101" H 1925 6275 50  0001 C CNN
F 1 "GND" H 1925 6375 50  0000 C CNN
F 2 "" H 1925 6525 50  0001 C CNN
F 3 "" H 1925 6525 50  0001 C CNN
	1    1925 6525
	1    0    0    -1  
$EndComp
NoConn ~ 4150 3350
NoConn ~ 4150 3250
NoConn ~ 6400 2750
NoConn ~ 6400 2650
NoConn ~ 6400 2550
Wire Wire Line
	1300 1050 1600 1050
$EndSCHEMATC
